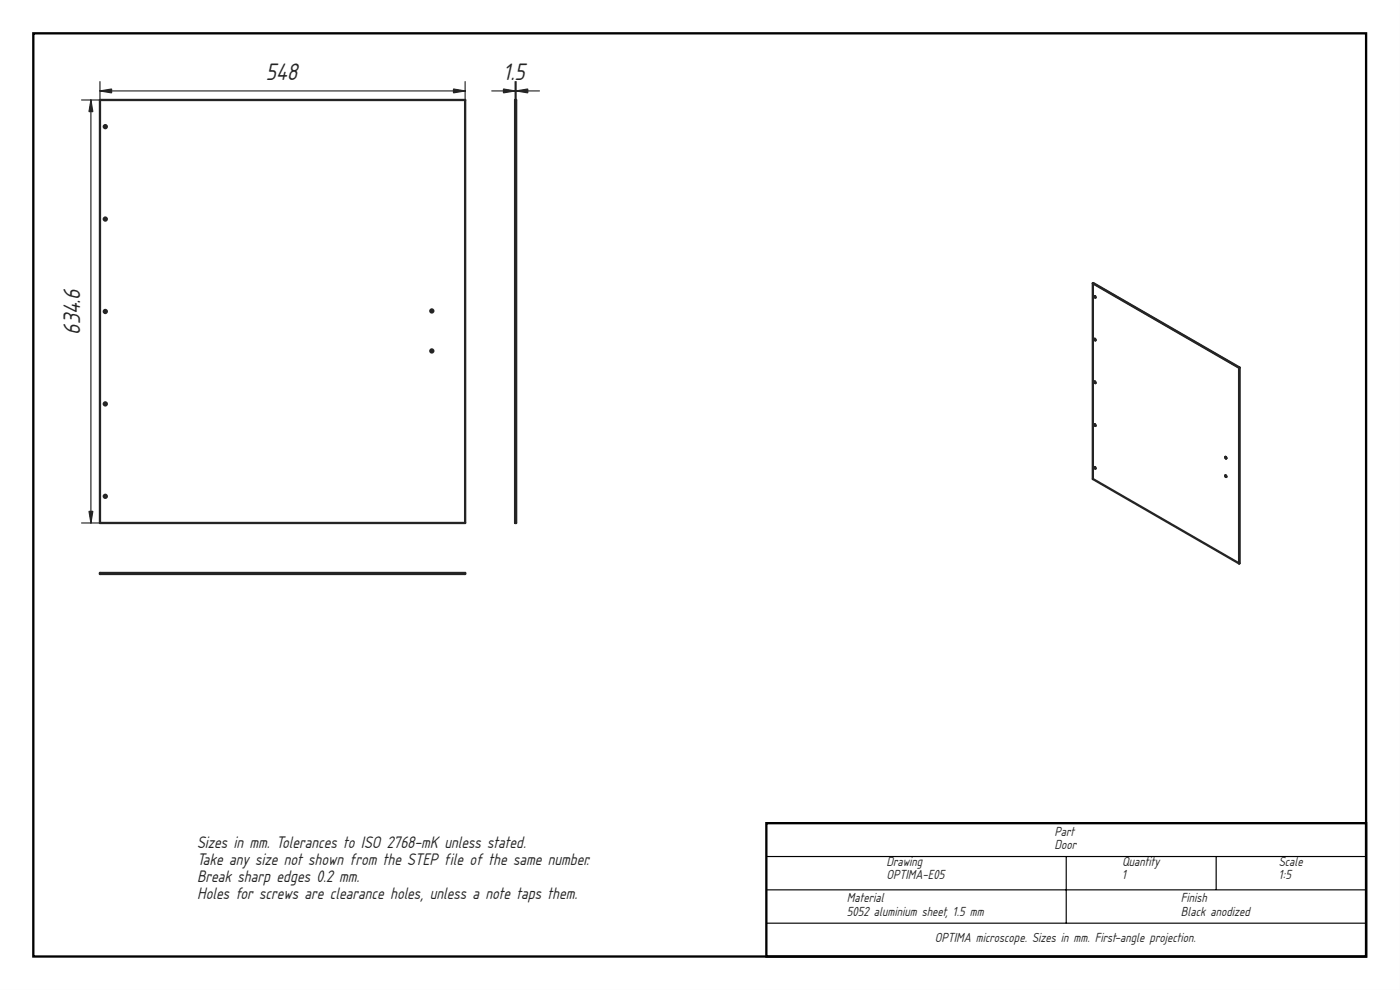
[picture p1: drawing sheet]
<svg xmlns="http://www.w3.org/2000/svg" width="420mm" height="297mm" viewBox="0 0 420 297" stroke-linecap="round" stroke-linejoin="round" font-family="sans-serif">
<path d="M0 0h420v297h-420zM0 0v297h420v-297z" fill="#000"/>
<path d="M10 10h400v277h-400zM230 247h180v40h-180z" fill="none" stroke="#000" stroke-width=".7" stroke-linecap="butt"/>
<path d="M230 257h180M320 257v20M365 257v10M230 267h180M230 277h180" fill="none" stroke="#000" stroke-width=".35"/>
<g fill="#fff">
<path d="M30 30h109.6v126.9h-109.6z" fill-rule="evenodd"/>
<circle cx="31.6" cy="148.9" r=".45"/>
<circle cx="129.6" cy="105.3" r=".45"/>
<circle cx="31.6" cy="121.2" r=".45"/>
<circle cx="31.6" cy="38" r=".45"/>
<circle cx="129.6" cy="93.3" r=".45"/>
<circle cx="31.6" cy="93.5" r=".45"/>
<circle cx="31.6" cy="65.7" r=".45"/>
</g>
<g fill="none" stroke="#212529" stroke-width=".7">
<path d="M30 30h109.6v126.9h-109.6z"/>
<circle cx="31.6" cy="38" r=".45"/>
<circle cx="31.6" cy="65.7" r=".45"/>
<circle cx="31.6" cy="93.5" r=".45"/>
<circle cx="129.6" cy="93.3" r=".45"/>
<circle cx="129.6" cy="105.3" r=".45"/>
<circle cx="31.6" cy="121.2" r=".45"/>
<circle cx="31.6" cy="148.9" r=".45"/>
</g>
<path d="M24.5 30h5.6M27.3 30v126.9M30 27.3h109.6M30 24.5v132.4M139.6 24.5v132.4M24.5 156.9h5.6" fill="none" stroke="#212529" stroke-width=".35"/>
<g fill="#212529" stroke="#212529" stroke-width=".35">
<path d="M136.1 26.7l3.5 .6-3.5 .6z"/>
<path d="M30 27.3l3.5-.6v1.2z"/>
<path d="M26.7 153.4h1.2l-.6 3.5z"/>
<path d="M27.3 30l.6 3.5h-1.2z"/>
</g>
<path d="M30 171.9h109.6v.3h-109.6z" fill-rule="evenodd" fill="#fff"/>
<path d="M30 171.9h109.6v.3h-109.6z" fill="none" stroke="#212529" stroke-width=".7"/>
<path d="M154.6 30h.3v126.9h-.3z" fill-rule="evenodd" fill="#fff"/>
<path d="M154.6 30h.3v126.9h-.3z" fill="none" stroke="#212529" stroke-width=".7"/>
<path d="M147.6 27.3h14.3M154.6 24.5v132.4M154.9 24.5v132.4" fill="none" stroke="#212529" stroke-width=".35"/>
<g fill="#212529" stroke="#212529" stroke-width=".35">
<path d="M154.9 27.3l3.5-.6v1.2z"/>
<path d="M151.1 26.7l3.5 .6-3.5 .6z"/>
</g>
<g fill="#fff">
<path d="M328 85l44 25.3-.1 58.8-43.9-25.4z" fill-rule="evenodd"/>
<path d="M328 85l43.9 25.4v58.7l-43.9-25.4z" fill-rule="evenodd"/>
<path d="M371.9 110.4v58.7z" fill-rule="evenodd"/>
<path d="M328 85l44 25.3z" fill-rule="evenodd"/>
<path d="M367.7 137.1l.3 .4z" fill-rule="evenodd"/>
<path d="M367.7 142.6l.3 .5z" fill-rule="evenodd"/>
<path d="M328.5 88.9l.2 .4z" fill-rule="evenodd"/>
<path d="M328.5 127.3l.2 .5z" fill-rule="evenodd"/>
<path d="M328.5 140.2l.2 .4z" fill-rule="evenodd"/>
<path d="M328.5 114.5l.2 .4z" fill-rule="evenodd"/>
<path d="M328.5 101.7l.2 .4z" fill-rule="evenodd"/>
<path d="M367.7 137.1l.3 .4z" fill-rule="evenodd"/>
<path d="M367.7 142.6l.3 .5z" fill-rule="evenodd"/>
<path d="M328.5 88.9l.2 .4z" fill-rule="evenodd"/>
<path d="M328.5 101.7l.2 .4z" fill-rule="evenodd"/>
<path d="M328.5 140.2l.2 .4z" fill-rule="evenodd"/>
<path d="M328.5 114.5l.2 .4z" fill-rule="evenodd"/>
<path d="M328.5 127.3l.2 .5z" fill-rule="evenodd"/>
<path d="M328.6 88.8l.2 .4z" fill-rule="evenodd"/>
<path d="M328.6 127.3l.2 .4z" fill-rule="evenodd"/>
<path d="M367.8 142.6l.2 .4z" fill-rule="evenodd"/>
<path d="M367.8 137.1l.2 .4z" fill-rule="evenodd"/>
<path d="M328.6 140.1l.2 .4z" fill-rule="evenodd"/>
<path d="M328.6 114.5l.2 .4z" fill-rule="evenodd"/>
<path d="M328.6 101.7l.2 .4z" fill-rule="evenodd"/>
</g>
<g fill="none" stroke="#212529" stroke-width=".7">
<path d="M328 85v58.7l43.9 25.4M328 85l44 25.3M328 85l43.9 25.4M328.5 88.9l.2 .4zM328.6 88.8l.2 .4M328.5 114.5l.2 .4zM328.5 101.7l.2 .4zM328.6 114.5l.2 .4M328.6 101.7l.2 .4M371.9 110.4v58.7M372 110.3l-.1 .1M372 110.3l-.1 58.8"/>
<path d="M328.5 127.3l.2 .5zM328.6 127.3l.2 .4M367.7 137.1l.3 .4zM367.8 137.1l.2 .4M368 137.5h.1M328.5 140.2l.2 .4zM328.6 140.1l.2 .4M367.7 142.6l.3 .5zM367.8 142.6l.2 .4M368 143h.1"/>
</g>
<g font-size="6.7" fill="#212529">
<text x="79.7" y="24.1">548</text>
<text x="151.1" y="24.1">1.5</text>
<text x="24.1" y="100.4" transform="rotate(-90 24.1 100.4)">634.6</text>
</g>
<g font-size="4.7" fill="#212529">
<text x="59.1" y="254.3">Sizes in mm. Tolerances to ISO 2768-mK unless stated.</text>
<text x="59.1" y="259.4">Take any size not shown from the STEP file of the same number.</text>
<text x="59.1" y="264.5">Break sharp edges 0.2 mm.</text>
<text x="59.1" y="269.6">Holes for screws are clearance holes, unless a note taps them.</text>
</g>
<g font-size="3.7" fill="#212529">
<text x="316.5" y="250.7">Part</text>
<text x="316.5" y="254.8">Door</text>
<text x="266" y="259.7">Drawing</text>
<text x="266" y="263.8">OPTIMA-E05</text>
<text x="336.7" y="259.7">Quantity</text>
<text x="336.7" y="263.8">1</text>
<text x="383.8" y="259.7">Scale</text>
<text x="383.8" y="263.8">1:5</text>
<text x="254.2" y="270.7">Material</text>
<text x="254.2" y="274.8">5052 aluminium sheet, 1.5 mm</text>
<text x="354.4" y="270.7">Finish</text>
<text x="354.4" y="274.8">Black anodized</text>
<text x="280.6" y="282.7">OPTIMA microscope. Sizes in mm. First-angle projection.</text>
</g>
</svg>
